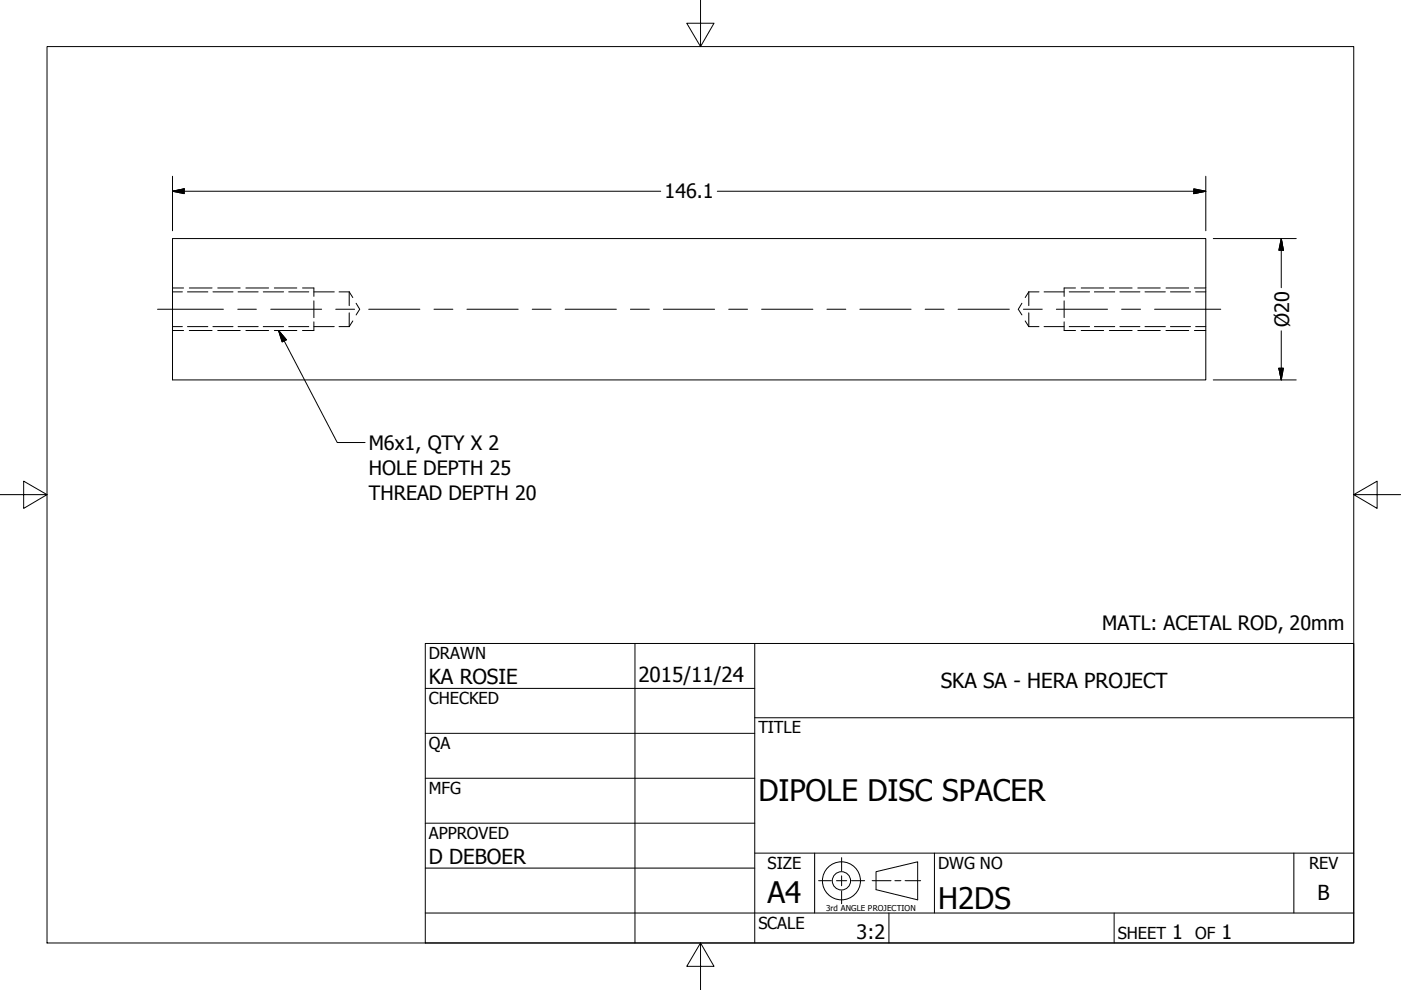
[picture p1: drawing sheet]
<svg xmlns="http://www.w3.org/2000/svg" width="297mm" height="210mm" viewBox="0 0 297 210" stroke-linecap="round" stroke-linejoin="round" font-family="sans-serif">
<!-- layer: Hidden (ANSI) -->
<g fill="none" stroke="#000" stroke-width=".21">
<path d="M36.6 61.9h2.1M36.6 69.3h2.1M39.8 61.9h4.3M39.8 69.3h4.3M45.1 61.9h4.3M45.1 69.3h4.3M50.5 61.9h4.2M50.5 69.3h4.2M55.8 61.9h4.3M55.8 69.3h4.3M61.2 61.9h4.3M61.2 69.3h4.3"/>
<path d="M66.5 61.9h4.4M66.5 69.3h4.4M66.5 61.1v1.7M66.5 63.8v3.5M66.5 68.2v1.9M71.9 61.9h2.1M71.9 69.3h2.1M74 61.9v2.9M74 66.3v3M74 61.9l.8 1.2M74.8 68l-.8 1.3M75.5 64.3l.8 1.3-.8 1.2"/>
<path d="M216.7 64.3l-.8 1.3 .8 1.2M217.4 68l.7 1.3M218.1 61.9v2.9M218.1 66.3v3M218.1 61.9l-.7 1.2M218.1 61.9h2.2M218.1 69.3h2.2M221.4 61.9h4.2M221.4 69.3h4.2M225.6 61.1v1.7M225.6 63.8v3.5M225.6 68.2v1.9"/>
<path d="M226.7 61.9h4.3M226.7 69.3h4.3M232 61.9h4.3M232 69.3h4.3M237.4 61.9h4.3M237.4 69.3h4.3M242.8 61.9h4.3M242.8 69.3h4.3M248.2 61.9h4.2M248.2 69.3h4.2M253.5 61.9h2.2M253.5 69.3h2.2"/>
</g>
<!-- layer: Hidden Narrow (ANSI) -->
<g fill="none" stroke="#000" stroke-width=".21">
<path d="M36.6 61.1h2.3M36.6 70.1h2.3M40.1 61.1h4.9M40.1 70.1h4.9M46.2 61.1h4.7M46.2 70.1h4.7M52.1 61.1h4.9M52.1 70.1h4.9M58.2 61.1h4.7M58.2 70.1h4.7M64.1 61.1h2.4M64.1 70.1h2.4"/>
<path d="M225.6 61.1h2.4M225.6 70.1h2.4M229.2 61.1h4.8M229.2 70.1h4.8M235.2 61.1h4.8M235.2 70.1h4.8M241.2 61.1h4.8M241.2 70.1h4.8M247.2 61.1h4.8M247.2 70.1h4.8M253.2 61.1h2.5M253.2 70.1h2.5"/>
</g>
<!-- layer: Visible (ANSI) -->
<path d="M36.6 50.6h219.1v30h-219.1z" fill="none" stroke="#000" stroke-width=".21"/>
<!-- layer: Border (ANSI) -->
<path d="M148.5 -.1v10l-2.9-5h5.8l-2.9 5M10 9.9h277v190h-277zM0 104.9h10l-5-2.9v5.8l5-2.9M287 104.9l5 2.9v-5.8l-5 2.9h10M148.5 199.9l2.9 5h-5.8l2.9-5v10" fill="none" stroke="#000" stroke-width=".21"/>
<!-- layer: Title (ANSI) -->
<g fill="none" stroke="#000" stroke-width=".21">
<path d="M90.2 136.4h196.8v63.5h-196.8zM134.6 136.4v63.5M160 136.4v63.5M90.2 146h69.8M90.2 155.5h69.8M160 152.2h127M90.2 165h69.8M90.2 174.5h69.8M90.2 193.6h196.8M90.2 184.1h69.8M160 180.9h127M172.7 180.9v12.7"/>
<path d="M188.5 193.6v6.3M198.1 180.9v12.7M236.2 193.6v6.3M274.3 180.9v12.7"/>
</g>
<!-- layer: Centerline (ANSI) -->
<g fill="none" stroke="#000" stroke-width=".21">
<path d="M33.4 65.6h14M50.4 65.6h4M57.4 65.6h10.8M71.2 65.6h4M78.2 65.6h10.8M92 65.6h4M99 65.6h10.9M112.8 65.6h4M119.8 65.6h10.9M133.7 65.6h4M140.7 65.6h10.8M154.5 65.6h4"/>
<path d="M161.5 65.6h10.8M175.3 65.6h4M182.3 65.6h10.9M196.2 65.6h4M203.1 65.6h10.9M217 65.6h4M224 65.6h10.8M237.8 65.6h4M244.8 65.6h14"/>
</g>
<!-- layer: Symbol (ANSI) -->
<path d="M59.1 70.1l1.6 1.9-.9 .5zM59.1 70.1l12.4 23.7h5.9" fill="none" stroke="#000" stroke-width=".21"/>
<path d="M59.1 70.1l1.6 1.9zM59.1 70.1l1.6 1.9-.9 .5z" fill="#000" stroke="#000" stroke-width=".21"/>
<!-- layer: Dimension (ANSI) -->
<path d="M36.6 37.4v11.5M255.7 37.4v11.5M36.6 40.5l2.5-.5v1.1zM36.6 40.5h103.5M152.1 40.5h103.6M253.1 40l2.6 .5-2.6 .6zM257.2 50.6h17.6M271.7 50.6l.4 2.5h-1zM271.7 50.6v10.4M271.1 78.1h1l-.4 2.5zM271.7 70.1v10.5M257.2 80.6h17.6" fill="none" stroke="#000" stroke-width=".21"/>
<path d="M36.6 40.5l2.5-.5zM36.6 40.5l2.5-.5v1.1zM253.1 41.1l2.6-.6zM253.1 40l2.6 .5-2.6 .6zM271.7 50.6l.4 2.5zM271.7 50.6l.4 2.5h-1zM271.1 78.1l.6 2.5zM271.1 78.1h1l-.4 2.5z" fill="#000" stroke="#000" stroke-width=".21"/>
<!-- layer: Sketch Geometry (ANSI) -->
<g fill="none" stroke="#000" stroke-width=".21">
<path d="M173.5 186.7h2.8M177.4 186.7h2.1M178.4 181.8v2.8M178.4 185.7v2.1M178.4 188.9v2.7M180.5 186.7h2.8M184.9 186.7h4M185.7 184.8l8.9-2.1v8.1l-8.9-2.2zM189.7 186.7h1.3M191.9 186.7h3.3"/>
<circle cx="178.4" cy="186.8" r="4"/>
<circle cx="178.4" cy="186.8" r="1.94"/>
</g>
<g font-size="6.3">
<text x="160.8" y="169.8">DIPOLE DISC SPACER</text>
<text x="162.8" y="191.4">A4</text>
<text x="198.9" y="192.7">H2DS</text>
</g>
<g font-size="4.4">
<text x="90.9" y="145.1">KA ROSIE</text>
<text x="135.4" y="144.5">2015/11/24</text>
<text x="199.5" y="145.9">SKA SA - HERA PROJECT</text>
<text x="90.9" y="183.2">D DEBOER</text>
<text x="279.3" y="190.7">B</text>
</g>
<g font-size="4.2">
<text x="140.9" y="42.1">146.1</text>
<text x="273.3" y="69.3" transform="rotate(-90 273.3 69.3)">Ø20</text>
<text x="78.2" y="95.3">M6x1, QTY X 2</text>
<text x="78.2" y="100.7">HOLE DEPTH 25</text>
<text x="78.2" y="106">THREAD DEPTH 20</text>
<text x="233.7" y="133.6">MATL: ACETAL ROD, 20mm</text>
<text x="181.6" y="199.1">3:2</text>
<text x="248.5" y="199.1">1</text>
<text x="259" y="199.1">1</text>
</g>
<g font-size="3.5">
<text x="90.9" y="139.7">DRAWN</text>
<text x="90.9" y="149.3">CHECKED</text>
<text x="160.8" y="155.5">TITLE</text>
<text x="90.9" y="158.8">QA</text>
<text x="90.9" y="168.3">MFG</text>
<text x="90.9" y="177.8">APPROVED</text>
<text x="162.8" y="184.2">SIZE</text>
<text x="198.9" y="184.2">DWG NO</text>
<text x="277.6" y="184.2">REV</text>
<text x="160.8" y="196.9">SCALE</text>
<text x="237" y="199.1">SHEET</text>
<text x="253.4" y="199.1">OF</text>
</g>
<text font-size="1.7" x="175.1" y="193.1">3rd ANGLE PROJECTION</text>
</svg>
